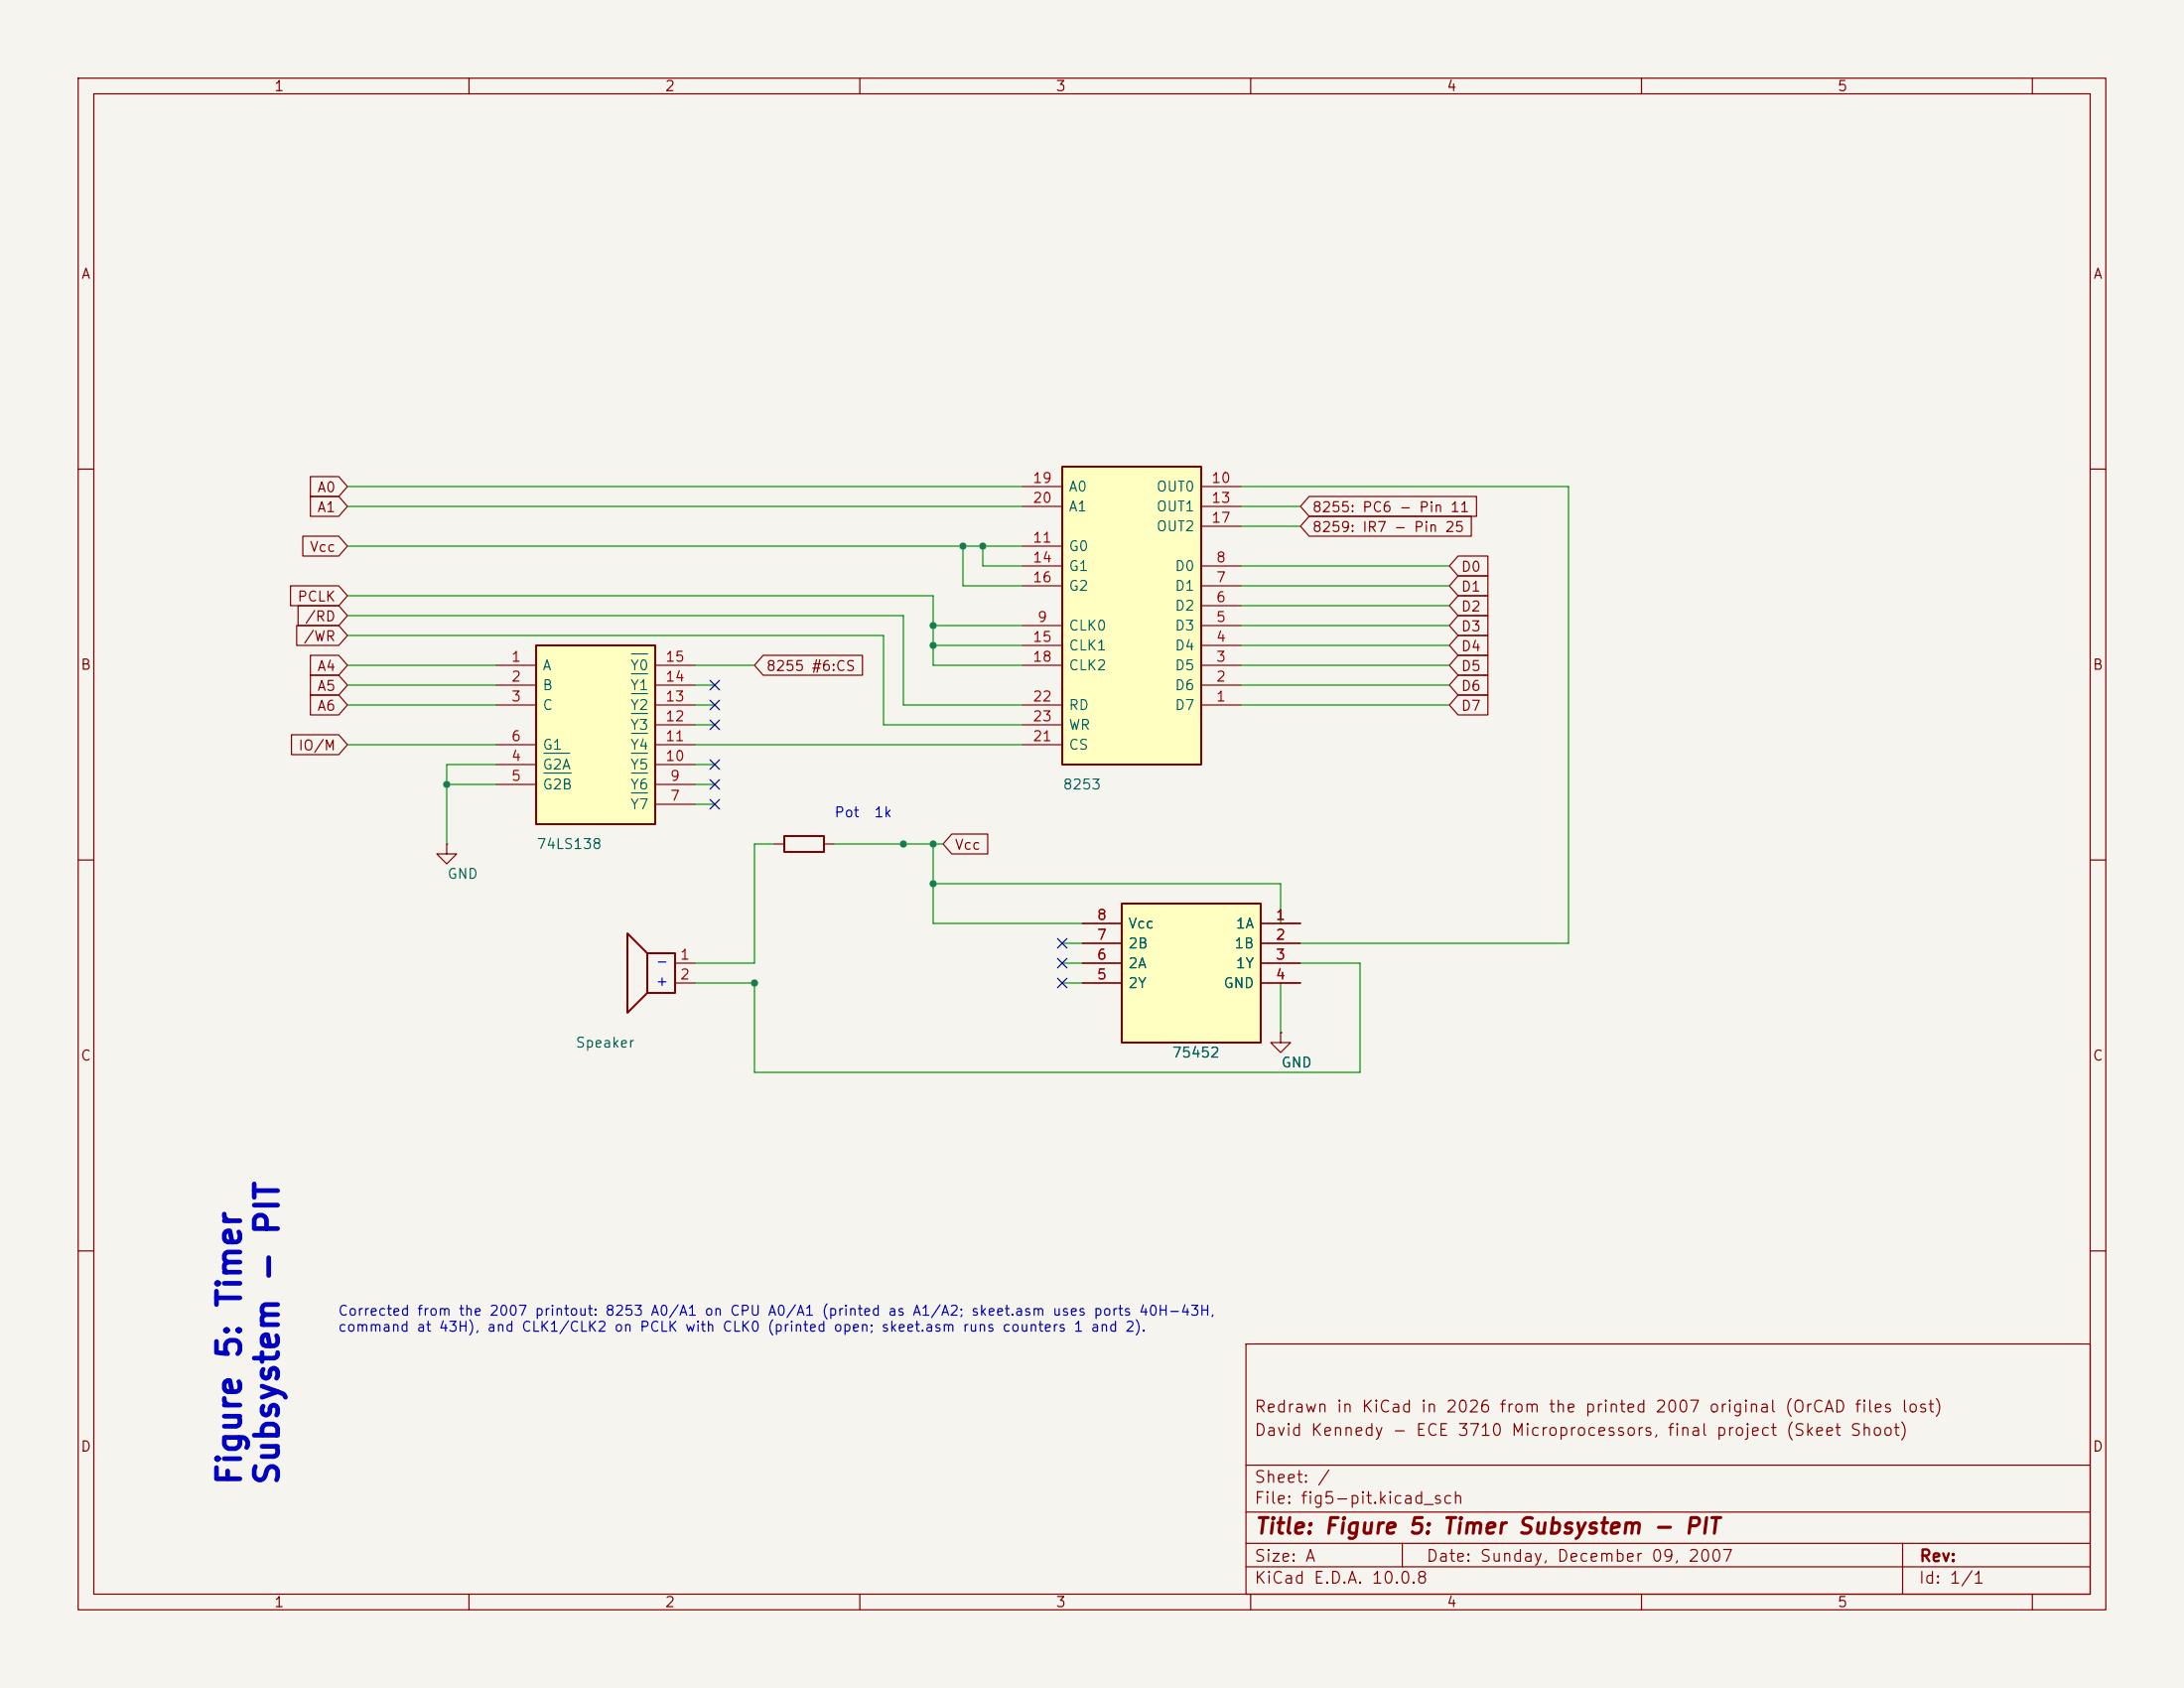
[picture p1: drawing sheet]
<svg xmlns="http://www.w3.org/2000/svg" width="279mm" height="216mm" viewBox="0 0 279 216" stroke-linecap="round" stroke-linejoin="round" font-family="sans-serif">
<path d="M0 0h279.4v215.9h-279.4z" fill="#f5f4ef" stroke="#f5f4ef" stroke-width=".13"/>
<g fill="none" stroke="#840000" stroke-width=".15">
<path d="M10 10h259.4v195.9h-259.4zM12 12h255.4v191.9h-255.4zM60 10v2M110 10v2M160 10v2M210 10v2M260 10v2M10 60h2M267.4 60h2M10 110h2M57.1 108v1.2h1.3l-1.3 1.3-1.2-1.3h1.2M57.1 108h.1"/>
<path d="M99.1 108h1.2M105.4 108h1.3M267.4 110h2M86.4 123.2h2.5M86.4 125.7h2.5M163.8 132.1v1.3h1.3l-1.3 1.2-1.2-1.2h1.2M163.8 132.1h.1M10 160h2M159.4 171.9h108v32h-108zM267.4 160h2M159.4 197.4h108M159.4 193.4h108"/>
<path d="M159.4 187.4h108M179.4 197.4v3M243.4 197.4v6.5M60 203.9v2M110 203.9v2M159.4 200.4h108M160 203.9v2M210 203.9v2M260 203.9v2"/>
</g>
<path d="M100.3 106.9h5.1v2.1h-5.1zM82.8 121.9h3.6v5.1h-3.6zM82.8 121.9l-2.5-2.5v10.1l2.5-2.5" fill="none" stroke="#840000" stroke-width=".25"/>
<path d="M68.6 82.6h15.2v22.8h-15.2z" fill="#ffffc2"/>
<path d="M68.6 82.6h15.2v22.8h-15.2z" fill="none" stroke="#840000" stroke-width=".25"/>
<g fill="none" stroke="#840000" stroke-width=".15">
<path d="M63.5 85.1h5.1M63.5 87.6h5.1M63.5 90.2h5.1M63.5 97.8h5.1M63.5 95.3h5.1M83.8 85.1h5.1M83.8 87.6h5.1M83.8 90.2h5.1M83.8 97.8h5.1M83.8 95.3h5.1M83.8 92.7h5.1M63.5 100.3h5.1"/>
<path d="M83.8 100.3h5.1M83.8 102.9h5.1"/>
</g>
<path d="M69.6 96.3h3.3M69.6 98.9h3.5M80.8 96.3h2M80.8 98.9h2M80.8 93.8h2M80.8 91.3h2M80.8 88.7h2M80.8 86.2h2M80.8 83.6h2M80.8 101.4h2" fill="none" stroke="#006464" stroke-width=".15"/>
<path d="M135.9 59.7h17.8v38.1h-17.8z" fill="#ffffc2"/>
<path d="M135.9 59.7h17.8v38.1h-17.8z" fill="none" stroke="#840000" stroke-width=".25"/>
<g fill="none" stroke="#840000" stroke-width=".15">
<path d="M130.8 74.9h5.1M130.8 72.4h5.1M130.8 62.2h5.1M130.8 69.9h5.1M130.8 64.8h5.1M153.7 77.5h5M153.7 74.9h5M153.7 72.4h5M153.7 62.2h5M153.7 64.8h5M153.7 67.3h5M130.8 90.2h5.1"/>
<path d="M130.8 85.1h5.1M130.8 82.6h5.1M130.8 80h5.1M130.8 95.3h5.1M130.8 92.7h5.1M153.7 90.2h5M153.7 87.6h5M153.7 85.1h5M153.7 82.6h5M153.7 80h5"/>
</g>
<path d="M143.5 115.6h17.8v17.8h-17.8z" fill="#ffffc2"/>
<path d="M143.5 115.6h17.8v17.8h-17.8z" fill="none" stroke="#840000" stroke-width=".25"/>
<g fill="none" stroke="#840000" stroke-width=".15">
<path d="M37.2 74.9h6.1l1.1 1.3-1.1 1.3h-6.1zM38.1 77.5h5.2l1.1 1.2-1.1 1.3h-5.2zM38.7 68.6h4.6l1.1 1.3-1.1 1.2h-4.6zM39.7 63.5h3.6l1.1 1.3-1.1 1.2h-3.6zM39.7 61h3.6l1.1 1.2-1.1 1.3h-3.6zM167.5 63.5h21.4v2.5h-21.4l-1.1-1.2zM167.5 66h20.7v2.6h-20.7l-1.1-1.3zM186.5 73.7h3.8v2.5h-3.8l-1.1-1.3zM186.5 71.1h3.8v2.6h-3.8l-1.1-1.3zM186.5 78.7h3.8v2.6h-3.8l-1.1-1.3zM186.5 76.2h3.8v2.5h-3.8l-1.1-1.2zM37.3 94h6l1.1 1.3-1.1 1.2h-6z"/>
<path d="M38 80h5.3l1.1 1.3-1.1 1.3h-5.3zM39.7 83.8h3.6l1.1 1.3-1.1 1.3h-3.6zM39.7 86.4h3.6l1.1 1.2-1.1 1.3h-3.6zM39.7 88.9h3.6l1.1 1.3-1.1 1.2h-3.6zM97.6 83.8h12.7v2.6h-12.7l-1.1-1.3zM186.5 83.8h3.8v2.6h-3.8l-1.1-1.3zM186.5 88.9h3.8v2.5h-3.8l-1.1-1.2zM186.5 81.3h3.8v2.5h-3.8l-1.1-1.2zM186.5 86.4h3.8v2.5h-3.8l-1.1-1.3zM121.8 106.7h4.6v2.5h-4.6l-1.2-1.2zM138.4 118.1h5.1M161.3 118.1h5.1"/>
<path d="M138.4 120.7h5.1M138.4 123.2h5.1M138.4 125.7h5.1M161.3 120.7h5.1M161.3 123.2h5.1M161.3 125.7h5.1M163.8 132.1h.1"/>
</g>
<g fill="none" stroke="#009600" stroke-width=".15">
<path d="M44.4 62.2h86.4M44.4 64.8h86.4M44.4 69.9h86.4M44.4 76.2h75v8.9h11.4M44.4 78.7h71.2v11.5h15.2M123.2 69.9v5h7.6M125.7 69.9v2.5h5.1M158.7 62.2h42v58.5h-34.3M158.7 64.8h7.7M158.7 67.3h7.7M158.7 72.4h26.7M158.7 74.9h26.7"/>
<path d="M158.7 77.5h26.7M44.4 95.3h19.1M44.4 81.3h68.6v11.4h17.8M44.4 85.1h19.1M44.4 87.6h19.1M44.4 90.2h19.1M63.5 97.8h-6.4v10.2M88.9 95.3h41.9M88.9 85.1h7.6M88.9 87.6h2.5M88.9 90.2h2.5M88.9 92.7h2.5"/>
<path d="M88.9 97.8h2.5M119.4 80h11.4M119.4 82.6h11.4M158.7 85.1h26.7M158.7 87.6h26.7M158.7 90.2h26.7M158.7 80h26.7M158.7 82.6h26.7M57.1 100.3h6.4M88.9 100.3h2.5M88.9 102.9h2.5M99.1 108h-2.6v15.2h-7.6"/>
<path d="M106.7 108h13.9M119.4 108v10.1h19M119.4 113h44.4v5.1h2.6M135.9 123.2h2.5M135.9 125.7h2.5M135.9 120.7h2.5M166.4 123.2h7.6v14h-77.5v-11.5h-7.6M166.4 125.7h-2.6v6.4"/>
</g>
<g fill="none" stroke="#000084" stroke-width=".15">
<path d="M90.8 99.7l1.2 1.2M90.8 97.2l1.2 1.2M90.8 92.1l1.2 1.2M90.8 89.6l1.2 1.2M90.8 87l1.2 1.2M92 99.7l-1.2 1.2M92 97.2l-1.2 1.2M92 92.1l-1.2 1.2M92 89.6l-1.2 1.2M92 87l-1.2 1.2M90.8 102.3l1.2 1.2M92 102.3l-1.2 1.2"/>
<path d="M135.3 120l1.2 1.3M135.3 122.6l1.2 1.2M135.3 125.1l1.2 1.2M136.5 120l-1.2 1.3M136.5 122.6l-1.2 1.2M136.5 125.1l-1.2 1.2"/>
</g>
<g fill="#009600">
<circle cx="57.1" cy="100.3" r=".46"/>
<circle cx="96.5" cy="125.7" r=".46"/>
<circle cx="123.2" cy="69.9" r=".46"/>
<circle cx="125.7" cy="69.9" r=".46"/>
<circle cx="119.4" cy="80" r=".46"/>
<circle cx="119.4" cy="82.6" r=".46"/>
<circle cx="115.6" cy="108" r=".46"/>
<circle cx="119.4" cy="108" r=".46"/>
<circle cx="119.4" cy="113" r=".46"/>
</g>
<g font-size="3" fill="#0000c2">
<text x="31.6" y="190.2" transform="rotate(-90 31.6 190.2)">Figure 5: Timer</text>
<text x="36.4" y="190.2" transform="rotate(-90 36.4 190.2)">Subsystem - PIT</text>
</g>
<text font-size="2" fill="#840000" x="160.4" y="196.7">Title: Figure 5: Timer Subsystem - PIT</text>
<g font-size="1.5" fill="#840000">
<text x="160.4" y="184">David Kennedy - ECE 3710 Microprocessors, final project (Skeet Shoot)</text>
<text x="160.4" y="181">Redrawn in KiCad in 2026 from the printed 2007 original (OrCAD files lost)</text>
<text x="160.4" y="190">Sheet: /</text>
<text x="160.4" y="192.7">File: fig5-pit.kicad_sch</text>
<text x="160.4" y="202.9">KiCad E.D.A. 10.0.8</text>
<text x="160.4" y="200.1">Size: A</text>
<text x="182.4" y="200.1">Date: Sunday, December 09, 2007</text>
<text x="245.4" y="202.9">Id: 1/1</text>
<text x="245.4" y="200.1">Rev:</text>
</g>
<g font-size="1.3" fill="#840000">
<text x="35" y="12">1</text>
<text x="85" y="12">2</text>
<text x="135" y="12">3</text>
<text x="185" y="12">4</text>
<text x="235" y="12">5</text>
<text x="10.3" y="36">A</text>
<text x="267.7" y="36">A</text>
<text x="40.5" y="65.8">A1</text>
<text x="40.5" y="63.3">A0</text>
<text x="167.8" y="65.8">8255: PC6 - Pin 11</text>
<text x="39.5" y="70.9">Vcc</text>
<text x="167.8" y="68.4">8259: IR7 - Pin 25</text>
<text x="38" y="77.3">PCLK</text>
<text x="186.8" y="76">D1</text>
<text x="186.8" y="73.4">D0</text>
<text x="38.7" y="82.3">/WR</text>
<text x="38.9" y="79.8">/RD</text>
<text x="186.8" y="83.6">D4</text>
<text x="186.8" y="81.1">D3</text>
<text x="186.8" y="78.5">D2</text>
<text x="10.2" y="86">B</text>
<text x="40.5" y="86.1">A4</text>
<text x="40.5" y="88.7">A5</text>
<text x="97.9" y="86.1">8255 #6:CS</text>
<text x="186.8" y="86.1">D5</text>
<text x="186.8" y="88.7">D6</text>
<text x="267.6" y="86">B</text>
<text x="40.5" y="91.2">A6</text>
<text x="186.8" y="91.2">D7</text>
<text x="38.1" y="96.3">IO/M</text>
<text x="122.1" y="109">Vcc</text>
<text x="10.2" y="136">C</text>
<text x="267.6" y="136">C</text>
<text x="10.2" y="186">D</text>
<text x="267.6" y="186">D</text>
<text x="35" y="205.9">1</text>
<text x="85" y="205.9">2</text>
<text x="135" y="205.9">3</text>
<text x="185" y="205.9">4</text>
<text x="235" y="205.9">5</text>
</g>
<g font-size="1.3" fill="#a90000">
<text x="132" y="62.1">19</text>
<text x="132" y="64.6">20</text>
<text x="154.9" y="62.1">10</text>
<text x="154.9" y="64.6">13</text>
<text x="132" y="69.7">11</text>
<text x="154.9" y="67.2">17</text>
<text x="132" y="72.3">14</text>
<text x="132" y="74.8">16</text>
<text x="155.5" y="77.3">6</text>
<text x="155.5" y="74.8">7</text>
<text x="155.5" y="72.3">8</text>
<text x="132" y="82.4">15</text>
<text x="132.6" y="79.9">9</text>
<text x="155.5" y="82.4">4</text>
<text x="155.5" y="79.9">5</text>
<text x="65.3" y="85">1</text>
<text x="65.3" y="87.5">2</text>
<text x="85" y="87.5">14</text>
<text x="85" y="85">15</text>
<text x="132" y="85">18</text>
<text x="155.5" y="87.5">2</text>
<text x="155.5" y="85">3</text>
<text x="65.3" y="90">3</text>
<text x="65.3" y="95.1">6</text>
<text x="85" y="95.1">11</text>
<text x="85" y="92.6">12</text>
<text x="85" y="90">13</text>
<text x="132" y="95.1">21</text>
<text x="132" y="90">22</text>
<text x="132" y="92.6">23</text>
<text x="155.5" y="90">1</text>
<text x="65.3" y="97.7">4</text>
<text x="65.3" y="100.2">5</text>
<text x="85" y="97.7">10</text>
<text x="85.6" y="100.2">9</text>
<text x="85.6" y="102.7">7</text>
<text x="140.2" y="118">8</text>
<text x="163.1" y="118">1</text>
<text x="86.9" y="123.1">1</text>
<text x="86.9" y="125.6">2</text>
<text x="140.2" y="125.6">5</text>
<text x="140.2" y="123.1">6</text>
<text x="140.2" y="120.5">7</text>
<text x="163.1" y="120.5">2</text>
<text x="163.1" y="123.1">3</text>
<text x="163.1" y="125.6">4</text>
</g>
<g font-size="1.3" fill="#006464">
<text x="136.6" y="63.2">A0</text>
<text x="136.6" y="65.7">A1</text>
<text x="147.8" y="63.2">OUT0</text>
<text x="147.8" y="65.7">OUT1</text>
<text x="136.6" y="70.8">G0</text>
<text x="147.8" y="68.3">OUT2</text>
<text x="136.6" y="73.4">G1</text>
<text x="136.6" y="75.9">G2</text>
<text x="150.2" y="75.9">D1</text>
<text x="150.2" y="73.4">D0</text>
<text x="136.6" y="81">CLK0</text>
<text x="136.6" y="83.5">CLK1</text>
<text x="150.2" y="83.5">D4</text>
<text x="150.2" y="81">D3</text>
<text x="150.2" y="78.4">D2</text>
<text x="69.3" y="86.1">A</text>
<text x="69.3" y="88.6">B</text>
<text x="80.5" y="88.6">Y1</text>
<text x="80.5" y="86.1">Y0</text>
<text x="136.6" y="86.1">CLK2</text>
<text x="150.2" y="88.6">D6</text>
<text x="150.2" y="86.1">D5</text>
<text x="69.3" y="91.1">C</text>
<text x="80.5" y="93.7">Y3</text>
<text x="80.5" y="91.1">Y2</text>
<text x="136.6" y="91.1">RD</text>
<text x="136.6" y="93.7">WR</text>
<text x="150.2" y="91.1">D7</text>
<text x="69.3" y="98.8">G2A</text>
<text x="69.3" y="101.3">G2B</text>
<text x="69.3" y="96.2">G1</text>
<text x="80.5" y="101.3">Y6</text>
<text x="80.5" y="98.8">Y5</text>
<text x="80.5" y="96.2">Y4</text>
<text x="135.9" y="101.3">8253</text>
<text x="136.6" y="96.2">CS</text>
<text x="80.5" y="103.8">Y7</text>
<text x="57.1" y="112.7">GND</text>
<text x="68.6" y="108.9">74LS138</text>
<text x="144.2" y="119.1">Vcc</text>
<text x="158" y="119.1">1A</text>
<text x="144.2" y="124.2">2A</text>
<text x="144.2" y="121.6">2B</text>
<text x="157.8" y="121.6">1B</text>
<text x="158" y="124.2">1Y</text>
<text x="144.2" y="126.7">2Y</text>
<text x="156.4" y="126.7">GND</text>
<text x="73.5" y="134.3">Speaker</text>
<text x="149.8" y="135.6">75452</text>
<text x="163.8" y="136.9">GND</text>
</g>
<g font-size="1.3" fill="#0000c2">
<text x="106.7" y="104.9">Pot</text>
<text x="111.7" y="104.9">1k</text>
<text x="83.8" y="123.9">-</text>
<text x="83.8" y="126.4">+</text>
<text x="43.2" y="168.6">Corrected from the 2007 printout: 8253 A0/A1 on CPU A0/A1 (printed as A1/A2; skeet.asm uses ports 40H-43H,</text>
<text x="43.2" y="170.6">command at 43H), and CLK1/CLK2 on PCLK with CLK0 (printed open; skeet.asm runs counters 1 and 2).</text>
</g>
</svg>
